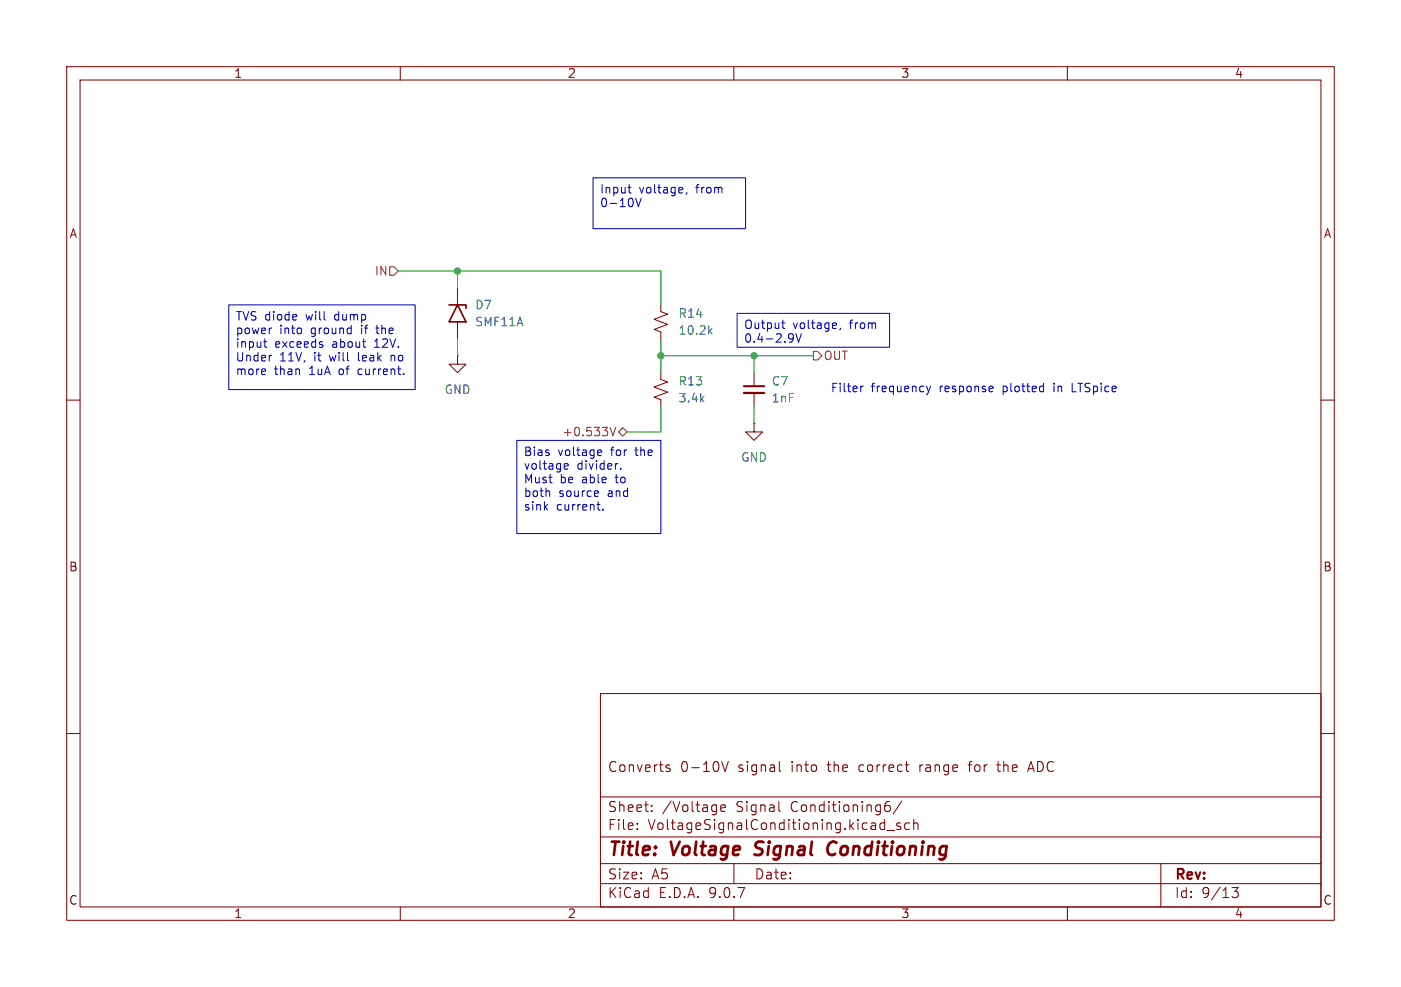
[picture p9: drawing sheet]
<svg xmlns="http://www.w3.org/2000/svg" width="210mm" height="148mm" viewBox="0 0 210 148" stroke-linecap="round" stroke-linejoin="round" font-family="sans-serif">
<g fill="none" stroke="#840000" stroke-width=".15">
<path d="M10 10h190v128h-190zM12 12h186v124h-186zM60 10v2M110 10v2M160 10v2M68.6 53.3v1.3h1.2l-1.2 1.3-1.3-1.3h1.3M68.6 53.3h.1M68.6 43.2v2.5M68.6 48.3v2.5M99.1 55.9v1l1 .4-2.1 .7 2.1 .8-2.1 .8 1.1 .3v1.1M99.1 45.7v1l1 .4-2.1 .8 2.1 .7-2.1 .8 1.1 .4v1M113 55.9v2"/>
<path d="M113 58.9v2.1M10 60h2M113 63.5v1.3h1.3l-1.3 1.2-1.2-1.2h1.2M113 63.5h.1M198 60h2M10 110h2M90 104h108v32h-108zM90 119.5h108M99.9 115.1l.5 .2 .1 .1-.1 .2-.4 .1M99.9 114.8h.5M108.2 114.2l.5 1.5 .5-1.5M116.8 114.2v1.3l.2 .2"/>
<path d="M135.7 114.7h.5M136.1 115.7h.1M145.1 114.7h.6M149.4 114.7h.6M149.6 114.2v1.3l.2 .2M154.2 115.3h.7M154.5 114.2l-.5 1.5M198 110h2M60 136v2M90 132.5h108M90 129.5h108M90 125.5h108"/>
<path d="M95.5 124.2v.2M95.5 123.5v.1M97.7 121.5v.2M97.7 120.8v.1M108 121.2l.7-.2v-.2l-.5-.1-.2 .2 .1 .7h.6M110 136v2M110 129.5v3M116.7 121.5l.3 .2M132 124.3h.6M132 123.5h.6M132.6 122.9v1.5M132.7 120.8h.5l.3 .2v.4l-.2 .2h-.6"/>
<path d="M133 124.5h1.1M133.3 120.2a.53 .53 0 0 0-.6 .3M135 123.5l-.4-.1-.2 .2 .1 .2 .5 .2v.3h-.6M135.2 120.1l-1.3 1.9M136.3 123.5l-.4-.1-.3 .3v.4l.1 .2h.6M137 123.5a.37 .37 0 0 1 .6 .1v.8M137 122.9v1.5M160 136v2M174 129.5v6.5M184.7 133.1h.9l-.5 .6a.41 .41 0 0 1 .5 .2v.4l-.1 .2h-.7"/>
</g>
<path d="M113.1 128.1l.3 .1M113.4 126.4l-.1 .2v.4M125 126.2a1.13 1.13 0 0 0-.9 .7 1.13 1.13 0 0 0 .2 1.2l.3 .1 .5-.1" fill="none" stroke="#840000" stroke-width=".4"/>
<path d="M67.3 45.7h2.5v.5M68.6 45.7l1.2 2.6h-2.5z" fill="none" stroke="#840000" stroke-width=".25"/>
<path d="M111.5 57.9h3.1" fill="none" stroke="#840000" stroke-width=".3"/>
<path d="M111.5 58.9h3.1" fill="none" stroke="#840000" stroke-width=".33"/>
<path d="M106.4 49.6l.3 .5M106.7 49.3l-.5 .4" fill="none" stroke="#006464" stroke-width=".15"/>
<path d="M58.4 40h.7l.6 .6-.6 .7h-.7zM121.9 52.7h.7l.6 .6-.6 .7h-.7zM91.5 64.1l.4 1.2 .4-1.2M92.7 64.8l.6-.7 .7 .7-.7 .6z" fill="none" stroke="#725600" stroke-width=".15"/>
<path d="M59.7 40.6h39.4v5.1M68.6 40.6v2.6M68.6 50.8v2.5M99.1 50.8v5.1M99.1 53.3h22.8M113 53.3v2.6M99.1 61v3.8h-5.1M113 61v2.5" fill="none" stroke="#009600" stroke-width=".15"/>
<g fill="none" stroke="#0000c2" stroke-width=".15">
<path d="M88.9 26.7h22.9v7.6h-22.9zM94.1 28.1h.5M94.4 28.9h.2M95.3 29.7l.4 1.3 .4-1.3M103 28.9l-.2 .2M34.3 45.7h27.9v12.7h-27.9zM39.7 50.8v1.1l.3 .2M40.6 49.2h.1M40.6 53.3h.1M48.2 51.7l.2 .1-.2 .3M58.6 53.3v.8M58.8 53.3l-.2 .1"/>
<path d="M110.5 47h22.8v5.1h-22.8zM117.2 48.4h.5M117.3 48v1.1l.4 .2M118.9 50.3a.94 .94 0 0 1-.2 .9M118.9 50.6l-.2 .2M119.3 50l.4 1.3 .4-1.3M126 49.2l-.1 .2M129 57.9v.8M129.4 57.9l-.3 .1-.1 .1M138.9 57.9l.3 .8M139.2 58.7l-.1 .4-.2 .1M139.5 57.9l-.3 .8"/>
<path d="M148.7 57.9l.2 .3-.6 .1M148.8 58.7h-.1M156.3 57.9l.1 .1M156.4 57.5v1.2M156.4 58.7h-.1M160.7 57.5v1.2h.6M77.5 66h21.6v14h-21.6zM82.3 73.7l.1 .7M84.6 70.3h.5M85.2 69.7v.1l-.6 .1M89.5 75.6h.5M89.5 73.6l.2 .3-.6 .1"/>
<path d="M89.7 74.4h-.2M89.8 67.5h.3l.1 .3-.6 .1M89.8 76.5h.2M90.1 68.3h-.3M90.4 76.4v.1M93 70.2v.2"/>
</g>
<g fill="#009600" stroke="#009600" stroke-width=".15">
<circle cx="113" cy="53.3" r=".46"/>
<circle cx="68.6" cy="40.6" r=".46"/>
<circle cx="99.1" cy="53.3" r=".46"/>
</g>
<g font-size="2.8" fill="#840000">
<text x="91" y="128.9">Title:</text>
<text x="100.7" y="128.9">Voltage</text>
<text x="114" y="128.9">Signal</text>
<text x="125.7" y="128.9">Conditioning</text>
</g>
<g font-size="2.1" fill="#840000">
<text x="91" y="116">Converts</text>
<text x="102" y="116">0-10V</text>
<text x="110.7" y="116">signal</text>
<text x="118.8" y="116">into</text>
<text x="124.4" y="116">the</text>
<text x="129.2" y="116">correct</text>
<text x="138.4" y="116">range</text>
<text x="146" y="116">for</text>
<text x="150.4" y="116">the</text>
<text x="155.2" y="116">ADC</text>
<text x="91" y="124.7">File:</text>
<text x="91" y="122">Sheet:</text>
<text x="97.1" y="124.7">VoltageSignalConditioning.kicad_sch</text>
<text x="99.2" y="122">/Voltage</text>
<text x="110.4" y="122">Signal</text>
<text x="118.7" y="122">Conditioning6/</text>
<text x="91" y="134.9">KiCad</text>
<text x="91" y="132.1">Size:</text>
<text x="97.7" y="132.1">A5</text>
<text x="98.7" y="134.9">E.D.A.</text>
<text x="106.3" y="134.9">9.0.7</text>
<text x="113" y="132.1">Date:</text>
<text x="176" y="132.3">Rev:</text>
<text x="176" y="134.9">Id:</text>
<text x="180.1" y="134.9">9/13</text>
</g>
<g font-size="1.8" fill="#840000">
<text x="35" y="11.9">1</text>
<text x="85" y="11.9">2</text>
<text x="135" y="11.9">3</text>
<text x="185" y="11.9">4</text>
<text x="10.3" y="35.9">A</text>
<text x="198.4" y="35.9">A</text>
<text x="10.3" y="85.9">B</text>
<text x="198.3" y="85.9">B</text>
<text x="10.3" y="135.9">C</text>
<text x="35" y="137.9">1</text>
<text x="85" y="137.9">2</text>
<text x="135" y="137.9">3</text>
<text x="185" y="137.9">4</text>
<text x="198.3" y="135.9">C</text>
</g>
<g font-size="1.8" fill="#0000c2">
<text x="89.9" y="29.3">Input</text>
<text x="95.8" y="29.3">voltage,</text>
<text x="104.5" y="29.3">from</text>
<text x="89.9" y="31.4">0-10V</text>
<text x="35.2" y="48.4">TVS diode</text>
<text x="35.2" y="50.4">power</text>
<text x="35.2" y="52.5">input</text>
<text x="41.2" y="52.5">exceeds</text>
<text x="41.9" y="50.4">into</text>
<text x="46" y="48.4">will</text>
<text x="46.7" y="50.4">ground</text>
<text x="49.9" y="52.5">about</text>
<text x="50.4" y="48.4">dump</text>
<text x="54.4" y="50.4">if</text>
<text x="56.4" y="52.5">12V.</text>
<text x="56.9" y="50.4">the</text>
<text x="111.4" y="49.7">Output</text>
<text x="111.4" y="51.7">0.4-2.9V</text>
<text x="118.8" y="49.7">voltage,</text>
<text x="127.5" y="49.7">from</text>
<text x="35.2" y="54.5">Under</text>
<text x="35.2" y="56.6">more</text>
<text x="41.1" y="56.6">than</text>
<text x="41.9" y="54.5">11V,</text>
<text x="46.5" y="56.6">1uA</text>
<text x="47.2" y="54.5">it</text>
<text x="49.7" y="54.5">will</text>
<text x="51.1" y="56.6">of</text>
<text x="54.1" y="56.6">current.</text>
<text x="54.1" y="54.5">leak</text>
<text x="59.2" y="54.5">no</text>
<text x="124.4" y="59">Filter</text>
<text x="130.6" y="59">frequency</text>
<text x="140.9" y="59">response</text>
<text x="150.6" y="59">plotted</text>
<text x="158.4" y="59">in</text>
<text x="161.3" y="59">LTSpice</text>
<text x="78.4" y="68.7">Bias</text>
<text x="78.4" y="70.8">voltage</text>
<text x="83.6" y="68.7">voltage</text>
<text x="86.5" y="70.8">divider.</text>
<text x="91.7" y="68.7">for</text>
<text x="95.5" y="68.7">the</text>
<text x="78.4" y="72.8">Must</text>
<text x="78.4" y="74.9">both</text>
<text x="78.4" y="76.9">sink</text>
<text x="83.4" y="76.9">current.</text>
<text x="83.8" y="74.9">source</text>
<text x="83.9" y="72.8">be</text>
<text x="87.4" y="72.8">able</text>
<text x="91.2" y="74.9">and</text>
<text x="92.6" y="72.8">to</text>
</g>
<g font-size="1.8" fill="#725600">
<text x="56.1" y="41.5">IN</text>
<text x="123.4" y="54.2">OUT</text>
<text x="84.2" y="65.6">+0.533V</text>
</g>
<g font-size="1.8" fill="#006464">
<text x="71.1" y="46.6">D7</text>
<text x="101.6" y="47.9">R14</text>
<text x="71.1" y="49.1">SMF11A</text>
<text x="101.6" y="50.4">10.2k</text>
<text x="66.5" y="59.3">GND</text>
<text x="101.6" y="58">R13</text>
<text x="115.6" y="58">C7</text>
<text x="101.6" y="60.6">3.4k</text>
<text x="115.6" y="60.6">1nF</text>
<text x="111" y="69.4">GND</text>
</g>
</svg>
